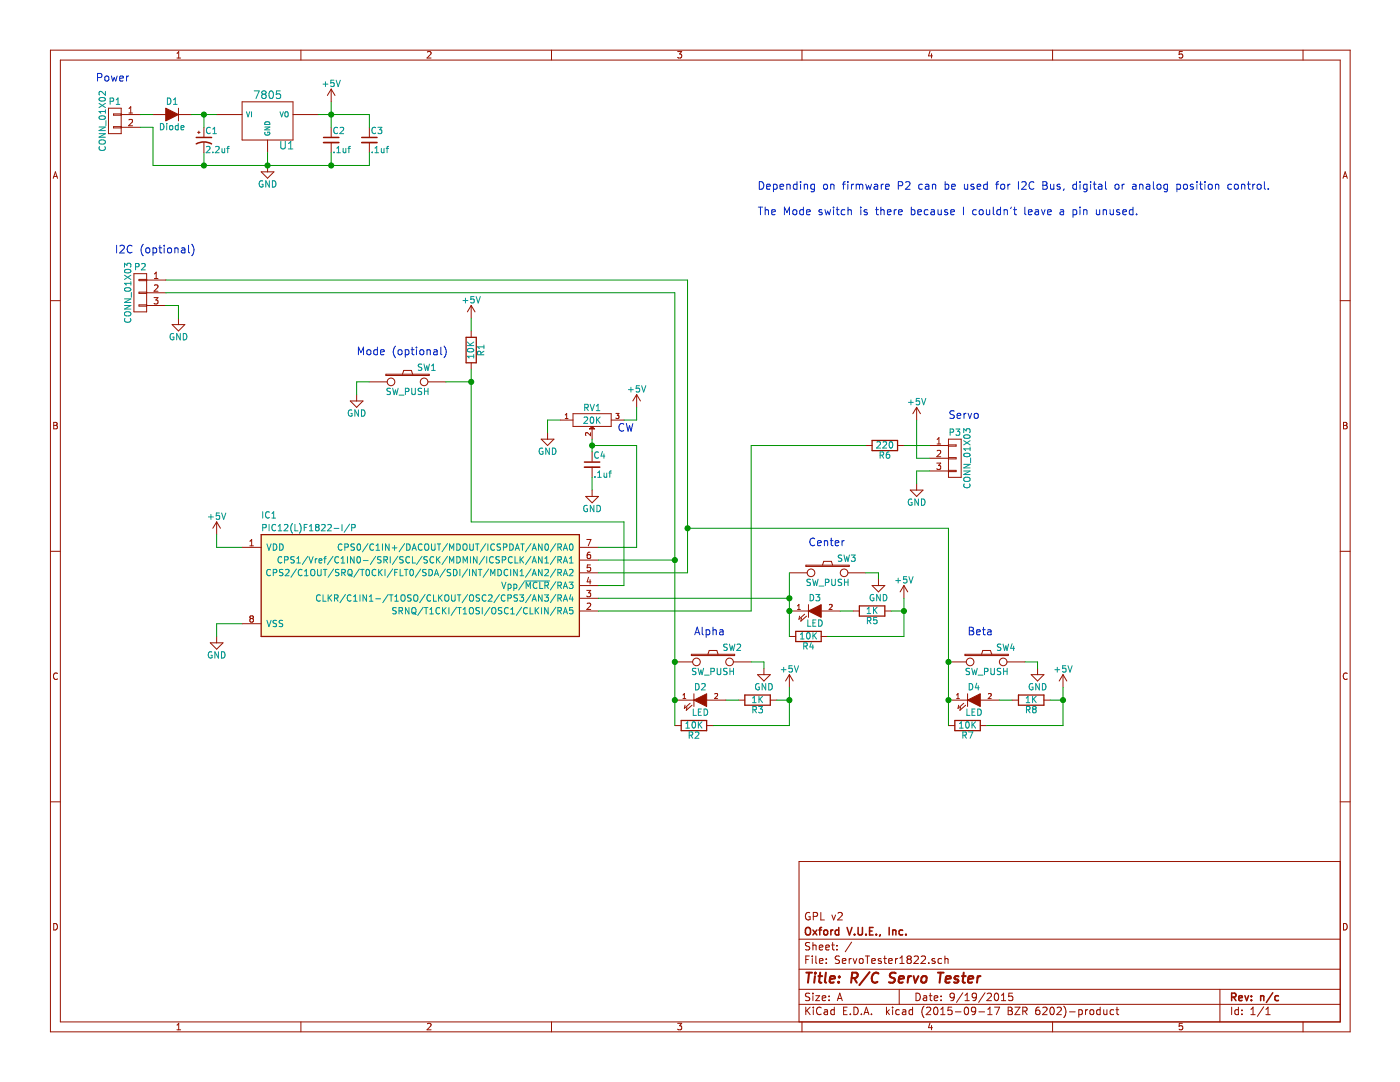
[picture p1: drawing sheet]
EESchema Schematic File Version 2
LIBS:power
LIBS:device
LIBS:transistors
LIBS:conn
LIBS:linear
LIBS:regul
LIBS:74xx
LIBS:cmos4000
LIBS:adc-dac
LIBS:memory
LIBS:xilinx
LIBS:microcontrollers
LIBS:dsp
LIBS:microchip
LIBS:analog_switches
LIBS:motorola
LIBS:texas
LIBS:intel
LIBS:audio
LIBS:interface
LIBS:digital-audio
LIBS:philips
LIBS:display
LIBS:cypress
LIBS:siliconi
LIBS:opto
LIBS:atmel
LIBS:contrib
LIBS:valves
LIBS:microchip_pic12mcu
LIBS:ServoTester1822-cache
EELAYER 25 0
EELAYER END
$Descr A 11000 8500
encoding utf-8
Sheet 1 1
Title "R/C Servo Tester"
Date "9/19/2015"
Rev "n/c"
Comp "Oxford V.U.E., Inc."
Comment1 "GPL v2"
Comment2 ""
Comment3 ""
Comment4 ""
$EndDescr
$Comp
L PIC12(L)F1822-I/P IC1
U 1 1
P 3300 4600
F 0 "IC1" H 2050 5150 50  0000 L CNN
F 1 "PIC12(L)F1822-I/P" H 2050 5050 50  0000 L CNN
F 2 "" H 3300 4600 60  0000 C CNN
F 3 "" H 3300 4600 60  0000 C CNN
	1    3300 4600
	1    0    0    -1  
$EndComp
$Comp
L CONN_01X02 P1
U 1 1
P 900 950
F 0 "P1" H 900 1100 50  0000 C CNN
F 1 "CONN_01X02" V 1000 950 50  0000 C CNN
F 2 "" H 900 950 60  0000 C CNN
F 3 "" H 900 950 60  0000 C CNN
	1    900  950 
	-1   0    0    -1  
$EndComp
$Comp
L 7805 U1
U 1 1
P 2100 950
F 0 "U1" H 2250 754 60  0000 C CNN
F 1 "7805" H 2100 1150 60  0000 C CNN
F 2 "" H 2100 950 60  0000 C CNN
F 3 "" H 2100 950 60  0000 C CNN
	1    2100 950 
	1    0    0    -1  
$EndComp
$Comp
L D D1
U 1 1
P 1350 900
F 0 "D1" H 1350 1000 50  0000 C CNN
F 1 "Diode" H 1350 800 50  0000 C CNN
F 2 "" H 1350 900 60  0000 C CNN
F 3 "" H 1350 900 60  0000 C CNN
	1    1350 900 
	-1   0    0    -1  
$EndComp
$Comp
L C_Small C2
U 1 1
P 2600 1100
F 0 "C2" H 2610 1170 50  0000 L CNN
F 1 ".1uf" H 2610 1020 50  0000 L CNN
F 2 "" H 2600 1100 60  0000 C CNN
F 3 "" H 2600 1100 60  0000 C CNN
	1    2600 1100
	1    0    0    -1  
$EndComp
$Comp
L C_Small C3
U 1 1
P 2900 1100
F 0 "C3" H 2910 1170 50  0000 L CNN
F 1 ".1uf" H 2910 1020 50  0000 L CNN
F 2 "" H 2900 1100 60  0000 C CNN
F 3 "" H 2900 1100 60  0000 C CNN
	1    2900 1100
	1    0    0    -1  
$EndComp
$Comp
L CP1_Small C1
U 1 1
P 1600 1100
F 0 "C1" H 1610 1170 50  0000 L CNN
F 1 "2.2uf" H 1610 1020 50  0000 L CNN
F 2 "" H 1600 1100 60  0000 C CNN
F 3 "" H 1600 1100 60  0000 C CNN
	1    1600 1100
	1    0    0    -1  
$EndComp
$Comp
L +5V #PWR5
U 1 1
P 2600 800
F 0 "#PWR5" H 2600 650 50  0001 C CNN
F 1 "+5V" H 2600 940 50  0000 C CNN
F 2 "" H 2600 800 60  0000 C CNN
F 3 "" H 2600 800 60  0000 C CNN
	1    2600 800 
	1    0    0    -1  
$EndComp
$Comp
L GND #PWR4
U 1 1
P 2100 1300
F 0 "#PWR4" H 2100 1050 50  0001 C CNN
F 1 "GND" H 2100 1150 50  0000 C CNN
F 2 "" H 2100 1300 60  0000 C CNN
F 3 "" H 2100 1300 60  0000 C CNN
	1    2100 1300
	1    0    0    -1  
$EndComp
Wire Wire Line
	1100 900  1200 900 
Wire Wire Line
	1500 900  1600 900 
Wire Wire Line
	1600 900  1700 900 
Wire Wire Line
	1600 1000 1600 900 
Connection ~ 1600 900 
Wire Wire Line
	2500 900  2600 900 
Wire Wire Line
	2600 900  2900 900 
Wire Wire Line
	2600 800  2600 900 
Wire Wire Line
	2600 900  2600 1000
Connection ~ 2600 900 
Wire Wire Line
	2900 900  2900 1000
Wire Wire Line
	2100 1300 2100 1200
Wire Wire Line
	1200 1300 1600 1300
Wire Wire Line
	1600 1300 2100 1300
Wire Wire Line
	2100 1300 2600 1300
Wire Wire Line
	2600 1300 2900 1300
Wire Wire Line
	2600 1300 2600 1200
Wire Wire Line
	2900 1300 2900 1200
Connection ~ 2600 1300
Wire Wire Line
	1600 1300 1600 1200
Connection ~ 2100 1300
Wire Wire Line
	1200 1300 1200 1000
Wire Wire Line
	1200 1000 1100 1000
Connection ~ 1600 1300
$Comp
L CONN_01X03 P3
U 1 1
P 7500 3600
F 0 "P3" H 7500 3800 50  0000 C CNN
F 1 "CONN_01X03" V 7600 3600 50  0000 C CNN
F 2 "" H 7500 3600 60  0000 C CNN
F 3 "" H 7500 3600 60  0000 C CNN
	1    7500 3600
	1    0    0    -1  
$EndComp
$Comp
L R R6
U 1 1
P 6950 3500
F 0 "R6" V 7030 3500 50  0000 C CNN
F 1 "220" V 6950 3500 50  0000 C CNN
F 2 "" V 6880 3500 30  0000 C CNN
F 3 "" H 6950 3500 30  0000 C CNN
	1    6950 3500
	0    1    1    0   
$EndComp
$Comp
L SW_PUSH SW3
U 1 1
P 6500 4500
F 0 "SW3" H 6650 4610 50  0000 C CNN
F 1 "SW_PUSH" H 6500 4420 50  0000 C CNN
F 2 "" H 6500 4500 60  0000 C CNN
F 3 "" H 6500 4500 60  0000 C CNN
	1    6500 4500
	1    0    0    -1  
$EndComp
$Comp
L POT RV1
U 1 1
P 4650 3300
F 0 "RV1" H 4650 3200 50  0000 C CNN
F 1 "20K" H 4650 3300 50  0000 C CNN
F 2 "" H 4650 3300 60  0000 C CNN
F 3 "" H 4650 3300 60  0000 C CNN
	1    4650 3300
	1    0    0    1   
$EndComp
$Comp
L C_Small C4
U 1 1
P 4650 3650
F 0 "C4" H 4660 3720 50  0000 L CNN
F 1 ".1uf" H 4660 3570 50  0000 L CNN
F 2 "" H 4650 3650 60  0000 C CNN
F 3 "" H 4650 3650 60  0000 C CNN
	1    4650 3650
	1    0    0    -1  
$EndComp
$Comp
L SW_PUSH SW2
U 1 1
P 5600 5200
F 0 "SW2" H 5750 5310 50  0000 C CNN
F 1 "SW_PUSH" H 5600 5120 50  0000 C CNN
F 2 "" H 5600 5200 60  0000 C CNN
F 3 "" H 5600 5200 60  0000 C CNN
	1    5600 5200
	1    0    0    -1  
$EndComp
$Comp
L SW_PUSH SW4
U 1 1
P 7750 5200
F 0 "SW4" H 7900 5310 50  0000 C CNN
F 1 "SW_PUSH" H 7750 5120 50  0000 C CNN
F 2 "" H 7750 5200 60  0000 C CNN
F 3 "" H 7750 5200 60  0000 C CNN
	1    7750 5200
	1    0    0    -1  
$EndComp
$Comp
L LED D2
U 1 1
P 5500 5500
F 0 "D2" H 5500 5600 50  0000 C CNN
F 1 "LED" H 5500 5400 50  0000 C CNN
F 2 "" H 5500 5500 60  0000 C CNN
F 3 "" H 5500 5500 60  0000 C CNN
	1    5500 5500
	1    0    0    -1  
$EndComp
$Comp
L LED D3
U 1 1
P 6400 4800
F 0 "D3" H 6400 4900 50  0000 C CNN
F 1 "LED" H 6400 4700 50  0000 C CNN
F 2 "" H 6400 4800 60  0000 C CNN
F 3 "" H 6400 4800 60  0000 C CNN
	1    6400 4800
	1    0    0    -1  
$EndComp
$Comp
L LED D4
U 1 1
P 7650 5500
F 0 "D4" H 7650 5600 50  0000 C CNN
F 1 "LED" H 7650 5400 50  0000 C CNN
F 2 "" H 7650 5500 60  0000 C CNN
F 3 "" H 7650 5500 60  0000 C CNN
	1    7650 5500
	1    0    0    -1  
$EndComp
$Comp
L R R5
U 1 1
P 6850 4800
F 0 "R5" V 6930 4800 50  0000 C CNN
F 1 "1K" V 6850 4800 50  0000 C CNN
F 2 "" V 6780 4800 30  0000 C CNN
F 3 "" H 6850 4800 30  0000 C CNN
	1    6850 4800
	0    1    1    0   
$EndComp
$Comp
L R R4
U 1 1
P 6350 5000
F 0 "R4" V 6430 5000 50  0000 C CNN
F 1 "10K" V 6350 5000 50  0000 C CNN
F 2 "" V 6280 5000 30  0000 C CNN
F 3 "" H 6350 5000 30  0000 C CNN
	1    6350 5000
	0    1    1    0   
$EndComp
$Comp
L R R3
U 1 1
P 5950 5500
F 0 "R3" V 6030 5500 50  0000 C CNN
F 1 "1K" V 5950 5500 50  0000 C CNN
F 2 "" V 5880 5500 30  0000 C CNN
F 3 "" H 5950 5500 30  0000 C CNN
	1    5950 5500
	0    1    1    0   
$EndComp
$Comp
L R R2
U 1 1
P 5450 5700
F 0 "R2" V 5530 5700 50  0000 C CNN
F 1 "10K" V 5450 5700 50  0000 C CNN
F 2 "" V 5380 5700 30  0000 C CNN
F 3 "" H 5450 5700 30  0000 C CNN
	1    5450 5700
	0    1    1    0   
$EndComp
$Comp
L R R7
U 1 1
P 7600 5700
F 0 "R7" V 7680 5700 50  0000 C CNN
F 1 "10K" V 7600 5700 50  0000 C CNN
F 2 "" V 7530 5700 30  0000 C CNN
F 3 "" H 7600 5700 30  0000 C CNN
	1    7600 5700
	0    1    1    0   
$EndComp
$Comp
L R R8
U 1 1
P 8100 5500
F 0 "R8" V 8180 5500 50  0000 C CNN
F 1 "1K" V 8100 5500 50  0000 C CNN
F 2 "" V 8030 5500 30  0000 C CNN
F 3 "" H 8100 5500 30  0000 C CNN
	1    8100 5500
	0    1    1    0   
$EndComp
$Comp
L GND #PWR3
U 1 1
P 1700 5000
F 0 "#PWR3" H 1700 4750 50  0001 C CNN
F 1 "GND" H 1700 4850 50  0000 C CNN
F 2 "" H 1700 5000 60  0000 C CNN
F 3 "" H 1700 5000 60  0000 C CNN
	1    1700 5000
	1    0    0    -1  
$EndComp
$Comp
L GND #PWR11
U 1 1
P 6000 5250
F 0 "#PWR11" H 6000 5000 50  0001 C CNN
F 1 "GND" H 6000 5100 50  0000 C CNN
F 2 "" H 6000 5250 60  0000 C CNN
F 3 "" H 6000 5250 60  0000 C CNN
	1    6000 5250
	1    0    0    -1  
$EndComp
$Comp
L GND #PWR17
U 1 1
P 8150 5250
F 0 "#PWR17" H 8150 5000 50  0001 C CNN
F 1 "GND" H 8150 5100 50  0000 C CNN
F 2 "" H 8150 5250 60  0000 C CNN
F 3 "" H 8150 5250 60  0000 C CNN
	1    8150 5250
	1    0    0    -1  
$EndComp
$Comp
L GND #PWR13
U 1 1
P 6900 4550
F 0 "#PWR13" H 6900 4300 50  0001 C CNN
F 1 "GND" H 6900 4400 50  0000 C CNN
F 2 "" H 6900 4550 60  0000 C CNN
F 3 "" H 6900 4550 60  0000 C CNN
	1    6900 4550
	1    0    0    -1  
$EndComp
$Comp
L GND #PWR9
U 1 1
P 4650 3850
F 0 "#PWR9" H 4650 3600 50  0001 C CNN
F 1 "GND" H 4650 3700 50  0000 C CNN
F 2 "" H 4650 3850 60  0000 C CNN
F 3 "" H 4650 3850 60  0000 C CNN
	1    4650 3850
	1    0    0    -1  
$EndComp
$Comp
L GND #PWR16
U 1 1
P 7200 3800
F 0 "#PWR16" H 7200 3550 50  0001 C CNN
F 1 "GND" H 7200 3650 50  0000 C CNN
F 2 "" H 7200 3800 60  0000 C CNN
F 3 "" H 7200 3800 60  0000 C CNN
	1    7200 3800
	1    0    0    -1  
$EndComp
$Comp
L +5V #PWR2
U 1 1
P 1700 4200
F 0 "#PWR2" H 1700 4050 50  0001 C CNN
F 1 "+5V" H 1700 4340 50  0000 C CNN
F 2 "" H 1700 4200 60  0000 C CNN
F 3 "" H 1700 4200 60  0000 C CNN
	1    1700 4200
	1    0    0    -1  
$EndComp
$Comp
L +5V #PWR10
U 1 1
P 5000 3200
F 0 "#PWR10" H 5000 3050 50  0001 C CNN
F 1 "+5V" H 5000 3340 50  0000 C CNN
F 2 "" H 5000 3200 60  0000 C CNN
F 3 "" H 5000 3200 60  0000 C CNN
	1    5000 3200
	1    0    0    -1  
$EndComp
$Comp
L GND #PWR8
U 1 1
P 4300 3400
F 0 "#PWR8" H 4300 3150 50  0001 C CNN
F 1 "GND" H 4300 3250 50  0000 C CNN
F 2 "" H 4300 3400 60  0000 C CNN
F 3 "" H 4300 3400 60  0000 C CNN
	1    4300 3400
	1    0    0    -1  
$EndComp
Wire Wire Line
	4700 4800 5900 4800
Wire Wire Line
	5900 4800 5900 3500
Wire Wire Line
	5900 3500 6800 3500
Wire Wire Line
	7100 3500 7300 3500
Wire Wire Line
	7200 3800 7200 3700
Wire Wire Line
	7200 3700 7300 3700
$Comp
L +5V #PWR15
U 1 1
P 7200 3300
F 0 "#PWR15" H 7200 3150 50  0001 C CNN
F 1 "+5V" H 7200 3440 50  0000 C CNN
F 2 "" H 7200 3300 60  0000 C CNN
F 3 "" H 7200 3300 60  0000 C CNN
	1    7200 3300
	1    0    0    -1  
$EndComp
Wire Wire Line
	7200 3300 7200 3600
Wire Wire Line
	7200 3600 7300 3600
$Comp
L +5V #PWR14
U 1 1
P 7100 4700
F 0 "#PWR14" H 7100 4550 50  0001 C CNN
F 1 "+5V" H 7100 4840 50  0000 C CNN
F 2 "" H 7100 4700 60  0000 C CNN
F 3 "" H 7100 4700 60  0000 C CNN
	1    7100 4700
	1    0    0    -1  
$EndComp
$Comp
L +5V #PWR18
U 1 1
P 8350 5400
F 0 "#PWR18" H 8350 5250 50  0001 C CNN
F 1 "+5V" H 8350 5540 50  0000 C CNN
F 2 "" H 8350 5400 60  0000 C CNN
F 3 "" H 8350 5400 60  0000 C CNN
	1    8350 5400
	1    0    0    -1  
$EndComp
$Comp
L +5V #PWR12
U 1 1
P 6200 5400
F 0 "#PWR12" H 6200 5250 50  0001 C CNN
F 1 "+5V" H 6200 5540 50  0000 C CNN
F 2 "" H 6200 5400 60  0000 C CNN
F 3 "" H 6200 5400 60  0000 C CNN
	1    6200 5400
	1    0    0    -1  
$EndComp
Wire Wire Line
	7000 4800 7100 4800
Wire Wire Line
	7100 4700 7100 4800
Wire Wire Line
	7100 4800 7100 5000
Wire Wire Line
	7100 5000 6500 5000
Connection ~ 7100 4800
Wire Wire Line
	6700 4800 6600 4800
Wire Wire Line
	6900 4550 6900 4500
Wire Wire Line
	6900 4500 6800 4500
Wire Wire Line
	6200 4500 6200 4700
Wire Wire Line
	6200 4700 6200 4800
Wire Wire Line
	6200 4800 6200 5000
Connection ~ 6200 4800
Wire Wire Line
	8050 5200 8150 5200
Wire Wire Line
	8150 5200 8150 5250
Wire Wire Line
	8350 5400 8350 5500
Wire Wire Line
	8350 5500 8350 5700
Wire Wire Line
	8350 5500 8250 5500
Wire Wire Line
	7850 5500 7950 5500
Wire Wire Line
	8350 5700 7750 5700
Connection ~ 8350 5500
Wire Wire Line
	7450 4150 7450 5200
Wire Wire Line
	7450 5200 7450 5500
Wire Wire Line
	7450 5500 7450 5700
Connection ~ 7450 5500
Wire Wire Line
	6200 5400 6200 5500
Wire Wire Line
	6200 5500 6200 5700
Wire Wire Line
	6200 5500 6100 5500
Wire Wire Line
	6000 5250 6000 5200
Wire Wire Line
	6000 5200 5900 5200
Wire Wire Line
	5800 5500 5700 5500
Wire Wire Line
	6200 5700 5600 5700
Connection ~ 6200 5500
Wire Wire Line
	5300 2300 5300 4400
Wire Wire Line
	5300 4400 5300 5200
Wire Wire Line
	5300 5200 5300 5500
Wire Wire Line
	5300 5500 5300 5700
Connection ~ 5300 5500
Wire Wire Line
	4300 3400 4300 3300
Wire Wire Line
	4300 3300 4400 3300
Wire Wire Line
	4900 3300 5000 3300
Wire Wire Line
	5000 3300 5000 3200
Wire Wire Line
	4650 3450 4650 3500
Wire Wire Line
	4650 3500 4650 3550
Wire Wire Line
	4650 3750 4650 3850
Wire Wire Line
	4700 4700 6200 4700
Connection ~ 6200 4700
$Comp
L CONN_01X03 P2
U 1 1
P 1100 2300
F 0 "P2" H 1100 2500 50  0000 C CNN
F 1 "CONN_01X03" V 1200 2300 50  0000 C CNN
F 2 "" H 1100 2300 60  0000 C CNN
F 3 "" H 1100 2300 60  0000 C CNN
	1    1100 2300
	-1   0    0    -1  
$EndComp
Text Notes 6350 4300 0    60   ~ 0
Center
Text Notes 7600 5000 0    60   ~ 0
Beta
Text Notes 5450 5000 0    60   ~ 0
Alpha
Text Notes 900  2000 0    60   ~ 0
I2C (optional)
Text Notes 750  650  0    60   ~ 0
Power
Text Notes 7450 3300 0    60   ~ 0
Servo
Wire Wire Line
	4700 4500 5400 4500
Wire Wire Line
	5400 4500 5400 4150
Wire Wire Line
	5400 4150 5400 2200
Wire Wire Line
	5400 2200 1300 2200
Wire Wire Line
	7450 4150 5400 4150
Connection ~ 5400 4150
Connection ~ 7450 5200
Wire Wire Line
	4700 4400 5300 4400
Wire Wire Line
	5300 2300 1300 2300
$Comp
L GND #PWR1
U 1 1
P 1400 2500
F 0 "#PWR1" H 1400 2250 50  0001 C CNN
F 1 "GND" H 1400 2350 50  0000 C CNN
F 2 "" H 1400 2500 60  0000 C CNN
F 3 "" H 1400 2500 60  0000 C CNN
	1    1400 2500
	1    0    0    -1  
$EndComp
Wire Wire Line
	1300 2400 1400 2400
Wire Wire Line
	1400 2400 1400 2500
Wire Wire Line
	1700 5000 1700 4900
Wire Wire Line
	1700 4900 1900 4900
Wire Wire Line
	1700 4200 1700 4300
Wire Wire Line
	1700 4300 1900 4300
Connection ~ 5300 4400
Connection ~ 5300 5200
Wire Wire Line
	4650 3500 5000 3500
Wire Wire Line
	5000 3500 5000 4300
Wire Wire Line
	5000 4300 4700 4300
Connection ~ 4650 3500
$Comp
L SW_PUSH SW1
U 1 1
P 3200 3000
F 0 "SW1" H 3350 3110 50  0000 C CNN
F 1 "SW_PUSH" H 3200 2920 50  0000 C CNN
F 2 "" H 3200 3000 60  0000 C CNN
F 3 "" H 3200 3000 60  0000 C CNN
	1    3200 3000
	1    0    0    -1  
$EndComp
$Comp
L R R1
U 1 1
P 3700 2750
F 0 "R1" V 3780 2750 50  0000 C CNN
F 1 "10K" V 3700 2750 50  0000 C CNN
F 2 "" V 3630 2750 30  0000 C CNN
F 3 "" H 3700 2750 30  0000 C CNN
	1    3700 2750
	1    0    0    -1  
$EndComp
$Comp
L +5V #PWR7
U 1 1
P 3700 2500
F 0 "#PWR7" H 3700 2350 50  0001 C CNN
F 1 "+5V" H 3700 2640 50  0000 C CNN
F 2 "" H 3700 2500 60  0000 C CNN
F 3 "" H 3700 2500 60  0000 C CNN
	1    3700 2500
	1    0    0    -1  
$EndComp
$Comp
L GND #PWR6
U 1 1
P 2800 3100
F 0 "#PWR6" H 2800 2850 50  0001 C CNN
F 1 "GND" H 2800 2950 50  0000 C CNN
F 2 "" H 2800 3100 60  0000 C CNN
F 3 "" H 2800 3100 60  0000 C CNN
	1    2800 3100
	1    0    0    -1  
$EndComp
Wire Wire Line
	3700 2600 3700 2500
Wire Wire Line
	3500 3000 3700 3000
Wire Wire Line
	3700 2900 3700 3000
Wire Wire Line
	3700 3000 3700 4100
Wire Wire Line
	2900 3000 2800 3000
Wire Wire Line
	2800 3000 2800 3100
Wire Wire Line
	3700 4100 4900 4100
Wire Wire Line
	4900 4100 4900 4600
Wire Wire Line
	4900 4600 4700 4600
Connection ~ 3700 3000
Text Notes 2800 2800 0    60   ~ 0
Mode (optional)
Text Notes 5950 1500 0    60   ~ 0
Depending on firmware P2 can be used for I2C Bus, digital or analog position control.
Text Notes 4850 3400 0    60   ~ 0
CW
Text Notes 5950 1700 0    60   ~ 0
The Mode switch is there because I couldn't leave a pin unused.
$EndSCHEMATC
